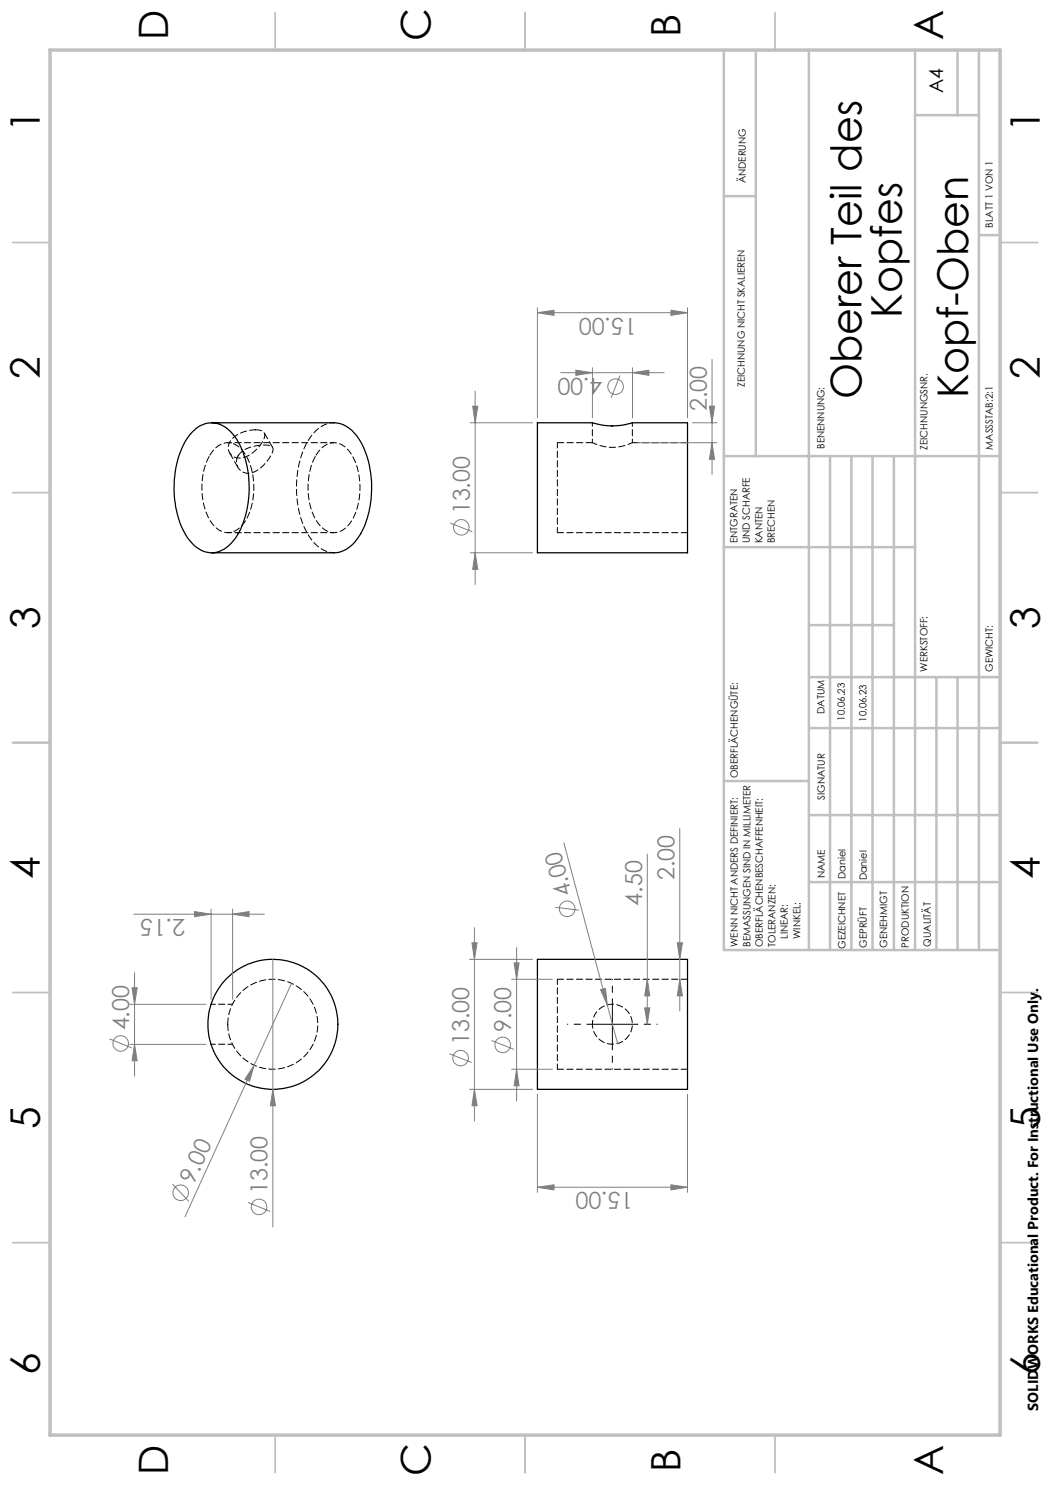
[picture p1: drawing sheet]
<svg xmlns="http://www.w3.org/2000/svg" width="210mm" height="297mm" viewBox="0 0 210 297" stroke-linecap="round" stroke-linejoin="round" font-family="sans-serif">
<g fill="none" stroke="#000" stroke-width=".25">
<path d="M38.7 86.2a4.9 4.9 0 0 1 7.5 .3 17 17 0 0 1 3.6 12.1 15.6 15.6 0 0 1-4 10.5 5 5 0 0 1-7.8-1 18.5 18.5 0 0 1-3-13.2 14.9 14.9 0 0 1 3.7-8.7zM42.3 84.6h24.5a6.5 6.5 0 0 1 5.4 3.9 20.3 20.3 0 0 1-.3 18.7 6.3 6.3 0 0 1-5.1 3.4h-24.5M107.5 84.6h11a12.8 12.8 0 0 0 8 0h11v26h-30zM107.5 191.9h30v26h-30z"/>
<circle cx="54.6" cy="204.9" r="13"/>
</g>
<path d="M111.5 88.5v18M111.5 195.8v18" fill="none" stroke="#000" stroke-width=".2" stroke-dasharray="1.3 .6" stroke-dashoffset=".2"/>
<path d="M66.8 88.5h-21.2M118.5 84.5v4M126.5 88.5v-4M45.6 106.5h21.2M118.5 204.8a4 4 0 0 1 5.9-3.5 4 4 0 0 1 .3 6.9 4 4 0 0 1-6.2-3v-.4" fill="none" stroke="#000" stroke-width=".2" stroke-dasharray="1.3 .6" stroke-dashoffset=".5"/>
<path d="M47.6 91.2a6.3 6.3 0 0 1 5.2-2.2h.8a.96 .96 0 0 1 .9 .5 .96 .96 0 0 1-.1 1.1 7.5 7.5 0 0 1-4.3 4 2.33 2.33 0 0 1-2.4-.9 2.33 2.33 0 0 1-.1-2.5M51.1 86a6 6 0 0 0-5.3 2.6 2.15 2.15 0 0 0 .4 2.3 2.15 2.15 0 0 0 2.3 .7 6.7 6.7 0 0 0 4.4-4.3 1.13 1.13 0 0 0-1.3-1.3h-.5M118.5 88.5h-7M122.2 85.2h.3M111.5 106.5h26M137.5 195.8h-26M45.6 204.8a9 9 0 0 1 13.3-7.8 9 9 0 0 1 .5 15.5 9 9 0 0 1-13.8-7.1v-.6M111.5 213.8h26" fill="none" stroke="#000" stroke-width=".2" stroke-dasharray="1.3 .6"/>
<path d="M118.5 88.5a9 9 0 0 0 8 0" fill="none" stroke="#000" stroke-width=".2" stroke-dasharray="1.3 .6" stroke-dashoffset=".3"/>
<path d="M45.9 90.6l1.7 2.9M54.5 89.5l-1.7-2.9M137.5 88.5h-11" fill="none" stroke="#000" stroke-width=".2" stroke-dasharray="1.3 .6" stroke-dashoffset="-.1"/>
<path d="M66.8 84.5a6.3 6.3 0 0 0-5.2 3.6 20.1 20.1 0 0 0 .2 19.2 6.2 6.2 0 0 0 5 3.2M42.2 208.8h4.3M46.5 200.8h-4.3" fill="none" stroke="#000" stroke-width=".2" stroke-dasharray="1.3 .6" stroke-dashoffset=".4"/>
<path d="M41.9 91.2a4 4 0 0 1 4.6-2.5 6.9 6.9 0 0 1 3.8 5.1 13.4 13.4 0 0 1-1.8 11.1 3.6 3.6 0 0 1-6.1-.3 13.8 13.8 0 0 1-.5-13.4M63.1 91.2a4 4 0 0 1 4.6-2.5 6.9 6.9 0 0 1 3.8 5.1 13.4 13.4 0 0 1-1.7 11.1 3.6 3.6 0 0 1-6.2-.3 13.8 13.8 0 0 1-.5-13.4" fill="none" stroke="#000" stroke-width=".2" stroke-dasharray="1.3 .6" stroke-dashoffset="-.2"/>
<g fill="none" stroke="#808080" stroke-width=".2">
<path d="M95 78.2v38.7M107.5 62.5l3.3-.4v1zM107.5 61.6v22M107.5 62.5h30M112.1 74.5h20.7M115.2 74l3.3 .5-3.3 .6zM118.5 73.6v10M124 75.1l-1.8 4.4M126.5 74.5l3.3-.5v1.1zM126.5 73.6v10M134.2 62.1l3.3 .4-3.3 .6zM137.5 61.6v22"/>
<path d="M142.4 71.9v23M94 84.6h12.5M94.5 81.2h1.1l-.6 3.4zM127.5 88.5h15.9M138.5 84.6h4.9M141.9 81.2h1l-.5 3.4zM142.4 88.5l.5 3.4h-1zM90 104.6l4.5 1.8M94 110.6h12.5M95 110.6l.6 3.3h-1.1zM112.8 168.6l8.7 32.4M129.5 170.8v34.1"/>
<path d="M136 165.7v36.5M26.4 197.6h1l-.5 3.3zM26.8 182.8h26.1M26.9 194.5v20.7M38.9 182.3l3.3 .5-3.3 .5zM42.2 181.8v18.1M46.5 182.8l3.3-.5v1zM46.5 181.8v18.1M54.6 191.9v53.5M58.3 196.7l-7.5 16.3M93.9 191.9h12.6M94.4 188.6h1l-.5 3.3z"/>
<path d="M94.9 185.5v38.7M102.3 195.9h8.2M102.8 192.6h1l-.5 3.3zM103.3 189.5v30.7M111 181.5l4.8 .5M120.1 197.9l1-.2 .4 3.3zM129.5 195.9l.5 3.3h-1.1zM135.5 188.6h1l-.5 3.3zM136 195.9l.5 3.3h-1zM21.9 207.8l4.4 1.8M25.9 208.9h15.3M25.9 200.9h15.3"/>
<path d="M26.9 208.9l.5 3.3h-1zM50.8 213l-.9 3.2-.9-.3zM50.8 213l-13.8 30.3M54.6 217.9l.5 3.3h-1zM89.9 210.7l4.4 1.8M93.9 217.9h12.6M94.9 217.9l.5 3.3h-1zM98.3 208.1l4.5 1.8M102.3 213.9h8.2M103.3 213.9l.5 3.3h-1zM107.5 218.9v19.6M121.5 201l2 7.7"/>
<path d="M128.9 201.6h1.1l-.5 3.3zM137.5 218.9v19.6M34.5 236.8l3.3 3.5M107.5 237.5l3.3-.5v1zM107.5 237.5h30M134.2 237l3.3 .5-3.3 .5zM49.6 240.5l4.4 1.8"/>
<circle cx="123.1" cy="77.3" r="1.55"/>
<circle cx="92.3" cy="105.5" r="1.56"/>
<circle cx="113.4" cy="181.8" r="1.55"/>
<circle cx="24.1" cy="208.7" r="1.56"/>
<circle cx="92.1" cy="211.6" r="1.56"/>
<circle cx="100.5" cy="209" r="1.56"/>
<circle cx="36.1" cy="238.5" r="1.55"/>
<circle cx="51.8" cy="241.4" r="1.55"/>
</g>
<path d="M122.5 199.8v-4M117.5 204.8h-4M122.5 209.8v4M127.5 204.8h4" fill="none" stroke="#000" stroke-width=".2" stroke-dasharray="15.2 1.3 1.3 1.3" stroke-dashoffset="15.1"/>
<path d="M122.5 199.9v10M117.5 204.9h10" fill="none" stroke="#000" stroke-width=".2"/>
<g fill="none" stroke="#c0c0c0" stroke-width=".35">
<path d="M55 2.5v7.5M105 2.5v7.5M155 2.5v7.5M2.5 48.5h7.5M200 48.5h7.5M2.5 98.5h7.5M200 98.5h7.5M2.5 148.5h7.5M200 148.5h7.5M2.5 198.5h7.5M200 198.5h7.5M2.5 248.5h7.5"/>
<path d="M200 248.5h7.5M55 287v7.5M105 287v7.5M155 287v7.5"/>
</g>
<g fill="none" stroke="#c0c0c0" stroke-width=".5">
<path d="M144.8 10v180h55.2M151.2 10v81.2M161.8 10v180M183 10v180M191.5 10v13M195.8 10v180M144.8 39.2h6.4M183 23h12.8M195.8 47h4.2M144.8 91.2h55.2M166 91.2v98.8M170.3 91.2v98.8"/>
<path d="M174.5 91.2v98.8M178.8 91.2v98.8M144.8 109.4h38.2M161.8 135.4h38.2M161.8 125h17M187.3 135.4v54.6M191.5 135.4v54.6M144.8 156.2h17M161.8 145.6h38.2M161.8 163h38.2M161.8 176.4h38.2"/>
</g>
<path d="M10 10h190v277h-190z" fill="none" stroke="#c0c0c0" stroke-width=".7"/>
<g fill="#808080">
<path d="M50.8 213l-.9 3.2-.9-.3z"/>
<path d="M54.6 217.9l.5 3.3h-1z"/>
<path d="M120.1 197.9l1-.2 .4 3.3z"/>
<path d="M94.4 188.6h1l-.5 3.3zM94.9 217.9l.5 3.3h-1zM102.8 192.6h1l-.5 3.3zM103.3 213.9l.5 3.3h-1zM129.5 195.9l.5 3.3h-1.1zM128.9 201.6h1.1l-.5 3.3z"/>
<path d="M136 195.9l.5 3.3h-1zM135.5 188.6h1l-.5 3.3zM95 110.6l.6 3.3h-1.1zM94.5 81.2h1.1l-.6 3.4zM142.4 88.5l.5 3.4h-1zM141.9 81.2h1l-.5 3.4zM26.9 208.9l.5 3.3h-1zM26.4 197.6h1l-.5 3.3z"/>
<path d="M126.5 74.5l3.3-.5v1.1zM115.2 74l3.3 .5-3.3 .6zM46.5 182.8l3.3-.5v1zM38.9 182.3l3.3 .5-3.3 .5z"/>
<path d="M107.5 237.5l3.3-.5v1zM134.2 237l3.3 .5-3.3 .5zM107.5 62.5l3.3-.4v1zM134.2 62.1l3.3 .4-3.3 .6z"/>
</g>
<g font-size="8.5">
<text x="180.4" y="63.6" transform="rotate(-90 180.4 63.6)">Kopfes</text>
<text x="172.3" y="79.9" transform="rotate(-90 172.3 79.9)">Oberer Teil des</text>
<text x="193.6" y="79.7" transform="rotate(-90 193.6 79.7)">Kopf-Oben</text>
</g>
<g font-size="8.1">
<text x="33.6" y="8" transform="rotate(-90 33.6 8)">D</text>
<text x="86.1" y="8.3" transform="rotate(-90 86.1 8.3)">C</text>
<text x="136.1" y="7.3" transform="rotate(-90 136.1 7.3)">B</text>
<text x="188.6" y="8" transform="rotate(-90 188.6 8)">A</text>
<text x="8" y="26.5" transform="rotate(-90 8 26.5)">1</text>
<text x="208" y="26.5" transform="rotate(-90 208 26.5)">1</text>
<text x="8" y="75.7" transform="rotate(-90 8 75.7)">2</text>
<text x="208" y="75.7" transform="rotate(-90 208 75.7)">2</text>
<text x="8" y="125.7" transform="rotate(-90 8 125.7)">3</text>
<text x="208" y="125.7" transform="rotate(-90 208 125.7)">3</text>
<text x="8" y="175.8" transform="rotate(-90 8 175.8)">4</text>
<text x="208" y="175.8" transform="rotate(-90 208 175.8)">4</text>
<text x="8" y="225.8" transform="rotate(-90 8 225.8)">5</text>
<text x="208" y="225.8" transform="rotate(-90 208 225.8)">5</text>
<text x="8" y="275" transform="rotate(-90 8 275)">6</text>
<text x="208" y="275" transform="rotate(-90 208 275)">6</text>
<text x="33.6" y="295" transform="rotate(-90 33.6 295)">D</text>
<text x="86.1" y="295.3" transform="rotate(-90 86.1 295.3)">C</text>
<text x="136.1" y="294.3" transform="rotate(-90 136.1 294.3)">B</text>
<text x="188.6" y="295" transform="rotate(-90 188.6 295)">A</text>
</g>
<g font-size="4.7" fill="#808080">
<text x="127.4" y="63.5" transform="rotate(180 127.4 63.5)">15.00</text>
<text x="120.5" y="75.6" transform="rotate(180 120.5 75.6)">4.00</text>
<text x="141.4" y="82.2" transform="rotate(-90 141.4 82.2)">2.00</text>
<text x="94" y="102.9" transform="rotate(-90 94 102.9)">13.00</text>
<text x="114.4" y="178.8" transform="rotate(-105 114.4 178.8)">4.00</text>
<text x="134.9" y="176" transform="rotate(-90 134.9 176)">2.00</text>
<text x="37.1" y="183.8" transform="rotate(180 37.1 183.8)">2.15</text>
<text x="128.4" y="181.1" transform="rotate(-90 128.4 181.1)">4.50</text>
<text x="25.8" y="206.1" transform="rotate(-90 25.8 206.1)">4.00</text>
<text x="93.8" y="209" transform="rotate(-90 93.8 209)">13.00</text>
<text x="102.2" y="206.4" transform="rotate(-90 102.2 206.4)">9.00</text>
<text x="38.7" y="236.9" transform="rotate(-65 38.7 236.9)">9.00</text>
<text x="53.5" y="238.8" transform="rotate(-90 53.5 238.8)">13.00</text>
<text x="126.7" y="238.5" transform="rotate(180 126.7 238.5)">15.00</text>
</g>
<text font-size="3.9" x="188.6" y="18.6" transform="rotate(-90 188.6 18.6)">A4</text>
<text font-size="2.9" x="207.6" y="282.2" transform="rotate(-90 207.6 282.2)">SOLIDWORKS Educational Product. For Instructional Use Only.</text>
<g font-size="2">
<text x="149.2" y="36.7" transform="rotate(-90 149.2 36.7)">ÄNDERUNG</text>
<text x="198.6" y="45.5" transform="rotate(-90 198.6 45.5)">BLATT 1 VON 1</text>
<text x="149" y="77.4" transform="rotate(-90 149 77.4)">ZEICHNUNG NICHT SKALIEREN</text>
<text x="164.9" y="89.8" transform="rotate(-90 164.9 89.8)">BENENNUNG:</text>
<text x="185.5" y="89.9" transform="rotate(-90 185.5 89.9)">ZEICHNUNGSNR.</text>
<text x="198.6" y="89.9" transform="rotate(-90 198.6 89.9)">MASSSTAB:2:1</text>
<text x="147.5" y="108.7" transform="rotate(-90 147.5 108.7)">ENTGRATEN</text>
<text x="150" y="108.7" transform="rotate(-90 150 108.7)">UND SCHARFE</text>
<text x="152.5" y="108.7" transform="rotate(-90 152.5 108.7)">KANTEN</text>
<text x="155" y="108.7" transform="rotate(-90 155 108.7)">BRECHEN</text>
<text x="185.5" y="134.4" transform="rotate(-90 185.5 134.4)">WERKSTOFF:</text>
<text x="198.5" y="134.4" transform="rotate(-90 198.5 134.4)">GEWICHT:</text>
<text x="164.9" y="142.8" transform="rotate(-90 164.9 142.8)">DATUM</text>
<text x="168.9" y="144.1" transform="rotate(-90 168.9 144.1)">10.06.23</text>
<text x="173.3" y="144.3" transform="rotate(-90 173.3 144.3)">10.06.23</text>
<text x="147.6" y="155.6" transform="rotate(-90 147.6 155.6)">OBERFLÄCHENGÜTE:</text>
<text x="164.9" y="160" transform="rotate(-90 164.9 160)">SIGNATUR</text>
<text x="165" y="175.7" transform="rotate(-90 165 175.7)">NAME</text>
<text x="169.1" y="175.8" transform="rotate(-90 169.1 175.8)">Daniel</text>
<text x="173.3" y="176.1" transform="rotate(-90 173.3 176.1)">Daniel</text>
<text x="147.6" y="189.4" transform="rotate(-90 147.6 189.4)">WENN NICHT ANDERS DEFINIERT:</text>
<text x="150.1" y="189.4" transform="rotate(-90 150.1 189.4)">BEMASSUNGEN SIND IN MILLIMETER</text>
<text x="152.6" y="189.4" transform="rotate(-90 152.6 189.4)">OBERFLÄCHENBESCHAFFENHEIT:</text>
<text x="155.1" y="189.4" transform="rotate(-90 155.1 189.4)">TOLERANZEN:</text>
<text x="157.6" y="187.8" transform="rotate(-90 157.6 187.8)">LINEAR:</text>
<text x="160.1" y="187.8" transform="rotate(-90 160.1 187.8)">WINKEL:</text>
<text x="169.1" y="189.8" transform="rotate(-90 169.1 189.8)">GEZEICHNET</text>
<text x="173.3" y="189.6" transform="rotate(-90 173.3 189.6)">GEPRÜFT</text>
<text x="177.4" y="189.6" transform="rotate(-90 177.4 189.6)">GENEHMIGT</text>
<text x="181.8" y="189.5" transform="rotate(-90 181.8 189.5)">PRODUKTION</text>
<text x="186.1" y="189.3" transform="rotate(-90 186.1 189.3)">QUALITÄT</text>
</g>
</svg>
